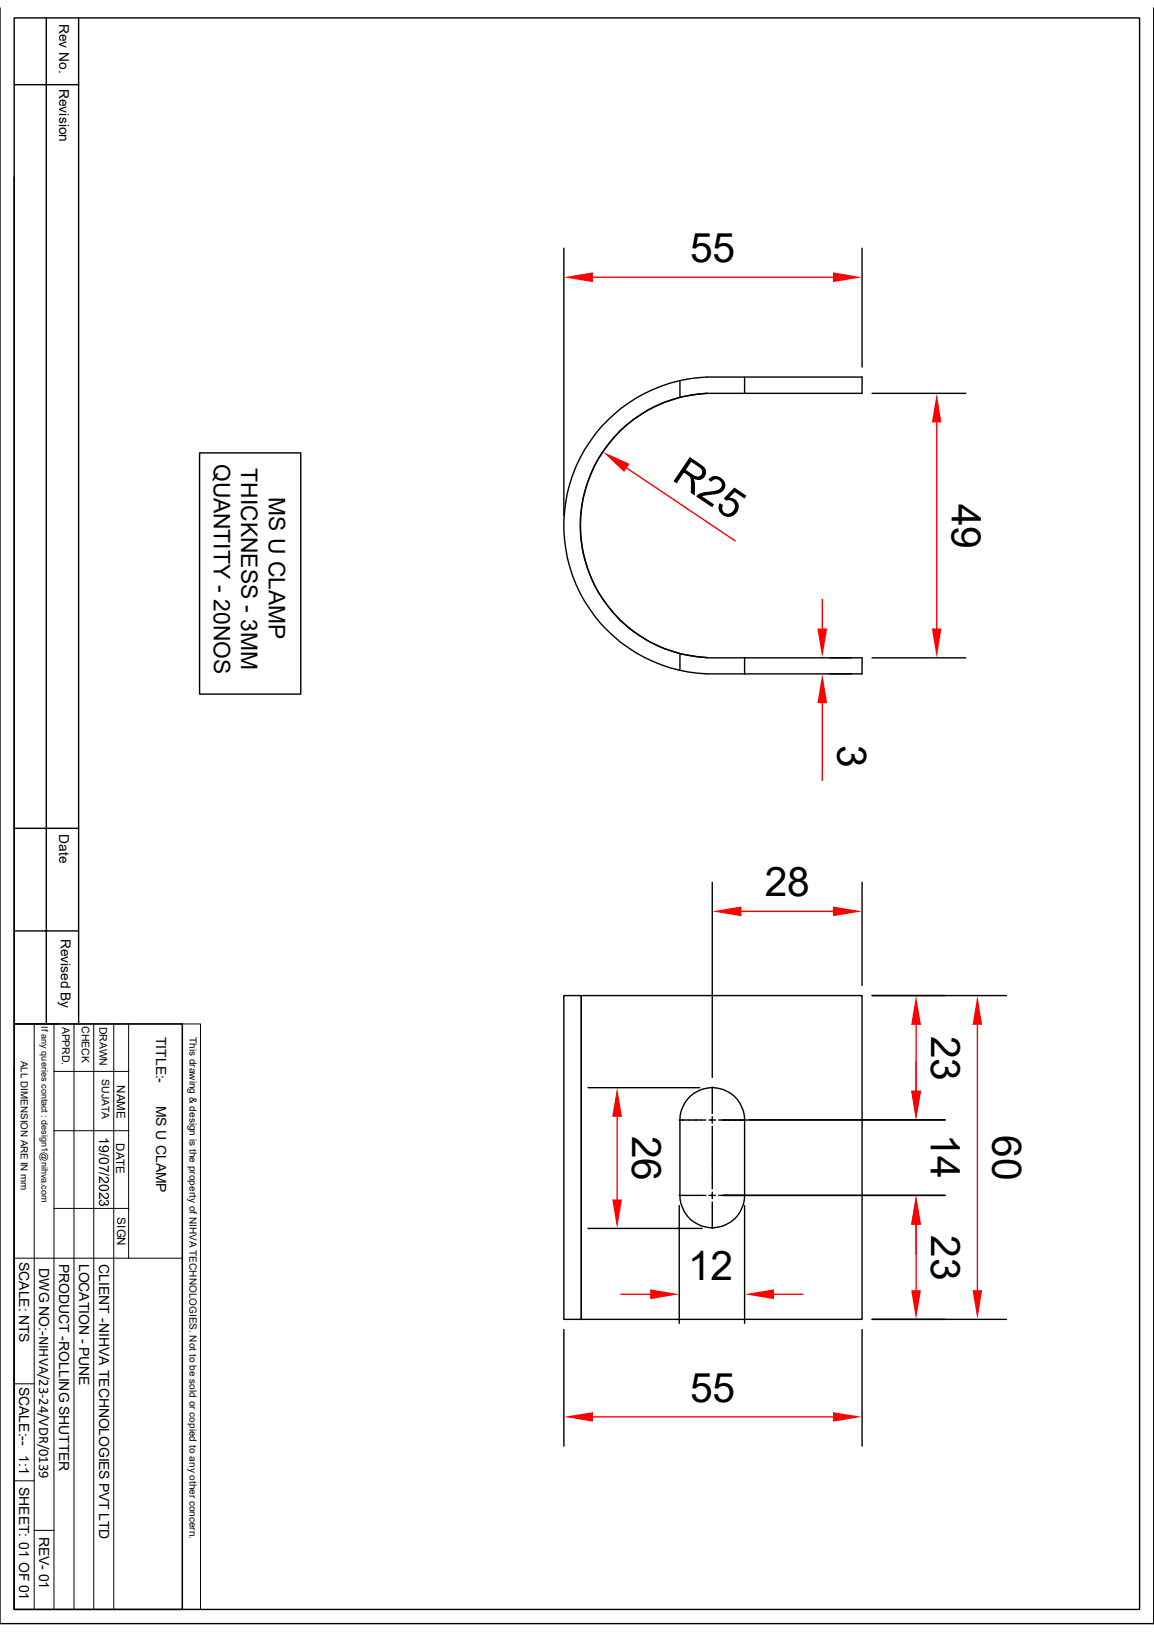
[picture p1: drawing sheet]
<svg xmlns="http://www.w3.org/2000/svg" width="210mm" height="297mm" viewBox="0 0 210 297" stroke-linecap="round" stroke-linejoin="round" font-family="sans-serif">
<g fill="none" stroke="#000" stroke-width=".25">
<path d="M0 1.4v294.1h210v-294.1M2.6 3.3h204.8v289.6h-204.8zM2.6 15.4h11.7M8.4 3.3v183.1M14.3 3.3v183.1M2.6 32.2v154.2M102.6 45.2v48.6M156.9 45.2v21.6M128.6 68.6a27 27 0 0 0-26 27 27 27 0 0 0 26 27M128.7 68.6h28.2v3h-28.2a24.1 24.1 0 0 0-23.1 24 24.1 24.1 0 0 0 23.1 24.1M36.3 82.4h18.4v43.9h-18.4zM128.7 119.7h28.2v2.9h-28.2"/>
<path d="M2.6 150.7h11.7M2.6 169.4h11.7M2.6 186.4h30.6v106.5h-30.6zM2.6 194.4v98.5M102.6 181.2h3.2v58.9h-3.2zM105.8 181.2h51.1v58.9h-51.1z"/>
</g>
<g fill="none" stroke="#000" stroke-width=".18">
<path d="M2.6 186.4h30.6M6.2 186.4v106.5M9.8 195h13.6M9.8 186.4v106.5M13.5 186.4v106.5M17.1 186.4v106.5M20.7 186.4v106.5M23.4 186.4v42.6M33.2 186.4h3.3v106.5h-3.3zM33.2 188.2v104.7M9.8 219.9h13.6M9.8 205.8h13.6"/>
<path d="M2.6 229h30.6M2.6 251.8h3.6M2.6 269.5h3.6M6.2 278.5h3.6"/>
</g>
<path d="M107.9 50.5h43.7" fill="none" stroke="#f00" stroke-width=".25"/>
<g fill="#f00">
<path d="M151.6 49.6l5.3 .9-5.3 .9z"/>
<path d="M102.6 50.5l5.3-.9v1.8z"/>
</g>
<path d="M158.7 71.6h17.1M158.7 119.7h17.1" fill="none" stroke="#000" stroke-width=".25"/>
<path d="M170.5 76.9v37.5" fill="none" stroke="#f00" stroke-width=".25"/>
<g fill="#f00">
<path d="M170.5 71.6l.8 5.3h-1.7z"/>
<path d="M169.6 114.4h1.7l-.8 5.3z"/>
</g>
<path d="M151 119.7h3.9M151 122.6h3.9" fill="none" stroke="#000" stroke-width=".25"/>
<path d="M149.6 109.1v5.3M149.6 128v14" fill="none" stroke="#f00" stroke-width=".25"/>
<g fill="#f00">
<path d="M148.8 114.4h1.7l-.9 5.3z"/>
<path d="M149.6 122.6l.9 5.4h-1.7z"/>
</g>
<path d="M114 85.2l19.8 13.2" fill="none" stroke="#f00" stroke-width=".25"/>
<path d="M109.7 82.2l4.9 2.2-1 1.5z" fill="#f00"/>
<path d="M158.7 181.2h24.5M158.7 240.1h24.5" fill="none" stroke="#000" stroke-width=".25"/>
<path d="M177.9 186.5v48.3" fill="none" stroke="#f00" stroke-width=".25"/>
<g fill="#f00">
<path d="M177.9 181.2l.8 5.3h-1.7z"/>
<path d="M177 234.8h1.7l-.8 5.3z"/>
</g>
<path d="M102.6 242v21.2M156.9 242v21.2" fill="none" stroke="#000" stroke-width=".25"/>
<path d="M107.9 257.9h43.7" fill="none" stroke="#f00" stroke-width=".25"/>
<g fill="#f00">
<path d="M151.6 257l5.3 .9-5.3 .8z"/>
<path d="M102.6 257.9l5.3-.9v1.7z"/>
</g>
<g fill="none" stroke="#000" stroke-width=".25">
<path d="M123.7 69.3v3M135.5 68.7v2.9M123.7 119v3M135.5 119.7v3M125.6 199.5a5.9 5.9 0 0 1 6.4-1.1 5.9 5.9 0 0 1 3.5 5.4v13.8a5.9 5.9 0 0 1-5.9 5.8 5.9 5.9 0 0 1-5.9-5.8v-13.8a6.3 6.3 0 0 1 1.9-4.3zM129.6 197.8v.6M129.6 198.5v.1M129.6 198.8v.7M129.6 199.6v.1M129.6 199.9v.7M158.7 181.2h13.3M123.6 203.8h.6"/>
<path d="M123.6 217.6h.6M124.3 203.8h.1M124.3 217.6h.1M124.5 203.8h.8M124.5 217.6h.8M125.4 203.8h.1M125.4 217.6h.1M125.6 203.8h.8M125.6 217.6h.8M126.5 203.8h.2M126.5 217.6h.2M126.7 203.8h.8"/>
<path d="M126.7 217.6h.8M127.6 203.8h.2M127.6 217.6h.2M127.9 203.8h.5M127.9 217.6h.5M129 217.6h1.2M129 203.8h1.2M129.6 210.8v.1M129.6 211.1v.7M129.6 211.9v.1M129.6 212.2v.7M129.6 213.1h.1"/>
<path d="M129.6 213.3v.7M129.6 214.2v.1M129.6 214.4v.7M129.6 215.3v.1M129.6 217v1.1M129.6 200.7v.1M129.6 201v.7M129.6 201.8v.1M129.6 203.2v1.2M129.6 205v.6M129.6 205.7v.1M129.6 206v.7"/>
<path d="M129.6 206.8v.1M129.6 207.1v.7M129.6 207.9v.1M129.6 208.2v.7M129.6 209v.1M129.6 209.3v1.4M129.6 218.7v.6M129.6 219.5v.1M129.6 219.7v.7M129.6 202.1v.5M129.6 215.5v.9M130.8 203.8h.6"/>
<path d="M130.8 217.6h.6M131.5 217.6h.1M131.7 217.6h.8M132.6 217.6h.1M132.8 217.6h.8M133.7 217.6h.1M133.9 217.6h.8M134.8 217.6h.2M135 217.6h.6M172 203.8h-40.5M129.6 220.6v.1M129.6 220.8v.7"/>
<path d="M129.6 221.7v.1M129.6 221.9v.7M129.6 222.8v.1M129.6 223v.6"/>
</g>
<path d="M166.7 186.5v12" fill="none" stroke="#f00" stroke-width=".25"/>
<g fill="#f00">
<path d="M166.7 181.2l.9 5.3h-1.8z"/>
<path d="M165.8 198.5h1.8l-.9 5.3z"/>
</g>
<path d="M131.5 217.6h40.5M136.4 203.8h35.6" fill="none" stroke="#000" stroke-width=".25"/>
<path d="M166.7 193.2v5.3M166.7 222.9v5.3" fill="none" stroke="#f00" stroke-width=".25"/>
<g fill="#f00">
<path d="M165.8 198.5h1.8l-.9 5.3z"/>
<path d="M166.7 217.6l.9 5.3h-1.8z"/>
</g>
<path d="M131.5 217.6h40.5M158.7 240.1h13.3" fill="none" stroke="#000" stroke-width=".25"/>
<path d="M166.7 222.9v11.9" fill="none" stroke="#f00" stroke-width=".25"/>
<g fill="#f00">
<path d="M166.7 217.6l.9 5.3h-1.8z"/>
<path d="M165.8 234.8h1.8l-.9 5.3z"/>
</g>
<path d="M129.6 160.6v35.5M156.9 160.6v18.8" fill="none" stroke="#000" stroke-width=".25"/>
<path d="M134.9 165.9h16.7" fill="none" stroke="#f00" stroke-width=".25"/>
<g fill="#f00">
<path d="M151.6 165l5.3 .9-5.3 .9z"/>
<path d="M129.6 165.9l5.3-.9v1.8z"/>
</g>
<path d="M107 198h20.3M107 223.6h20.8" fill="none" stroke="#000" stroke-width=".25"/>
<path d="M112.3 203.2v15.1" fill="none" stroke="#f00" stroke-width=".25"/>
<g fill="#f00">
<path d="M112.3 198l.9 5.2h-1.8z"/>
<path d="M111.4 218.3h1.8l-.9 5.3z"/>
</g>
<path d="M123.6 219.4v21.4M135.5 219.4v21.4" fill="none" stroke="#000" stroke-width=".25"/>
<path d="M113 235.5h5.3M140.8 235.5h5.3" fill="none" stroke="#f00" stroke-width=".25"/>
<g fill="#f00">
<path d="M118.3 234.7l5.3 .8-5.3 .9z"/>
<path d="M135.5 235.5l5.3-.8v1.7z"/>
</g>
<g font-size="7.4">
<text x="125.6" y="47.7">55</text>
<text x="122.1" y="87.2" transform="rotate(34 122.1 87.2)">R25</text>
<text x="173.2" y="91.7" transform="rotate(90 173.2 91.7)">49</text>
<text x="152.4" y="135.6" transform="rotate(90 152.4 135.6)">3</text>
<text x="139.2" y="163.1">28</text>
<text x="169.5" y="188.5" transform="rotate(90 169.5 188.5)">23</text>
<text x="115.1" y="206.7" transform="rotate(90 115.1 206.7)">26</text>
<text x="169.4" y="206.3" transform="rotate(90 169.4 206.3)">14</text>
<text x="180.6" y="206.6" transform="rotate(90 180.6 206.6)">60</text>
<text x="169.5" y="224.8" transform="rotate(90 169.5 224.8)">23</text>
<text x="125.2" y="232.9">12</text>
<text x="125.6" y="255.1">55</text>
</g>
<g font-size="4.1">
<text x="38.9" y="84.4" transform="rotate(90 38.9 84.4)">QUANTITY - 20NOS</text>
<text x="43.9" y="85.3" transform="rotate(90 43.9 85.3)">THICKNESS - 3MM</text>
<text x="48.9" y="90.5" transform="rotate(90 48.9 90.5)">MS U CLAMP</text>
</g>
<g font-size="2.5">
<text x="10.8" y="4.3" transform="rotate(90 10.8 4.3)">Rev No.</text>
<text x="10.8" y="16.2" transform="rotate(90 10.8 16.2)">Revision</text>
<text x="10.8" y="151.8" transform="rotate(90 10.8 151.8)">Date</text>
<text x="11" y="170.8" transform="rotate(90 11 170.8)">Revised By</text>
<text x="28.4" y="188.6" transform="rotate(90 28.4 188.6)">TITLE:-</text>
<text x="28.4" y="201.2" transform="rotate(90 28.4 201.2)">MS U CLAMP</text>
<text x="18.1" y="207" transform="rotate(90 18.1 207)">19/07/2023</text>
<text x="3.5" y="229.7" transform="rotate(90 3.5 229.7)">SCALE: NTS</text>
<text x="7.1" y="230.8" transform="rotate(90 7.1 230.8)">DWG NO:-NIHVA/23-24/VDR/0139</text>
<text x="10.8" y="230" transform="rotate(90 10.8 230)">PRODUCT -ROLLING SHUTTER</text>
<text x="14.4" y="230" transform="rotate(90 14.4 230)">LOCATION - PUNE</text>
<text x="18" y="230" transform="rotate(90 18 230)">CLIENT -NIHVA TECHNOLOGIES PVT LTD</text>
<text x="3.5" y="252.4" transform="rotate(90 3.5 252.4)">SCALE:--</text>
<text x="3.5" y="264.9" transform="rotate(90 3.5 264.9)">1:1</text>
<text x="3.5" y="270.6" transform="rotate(90 3.5 270.6)">SHEET: 01 OF 01</text>
<text x="7.2" y="279.7" transform="rotate(90 7.2 279.7)">REV- 01</text>
</g>
<g font-size="2.1">
<text x="21.3" y="197.5" transform="rotate(90 21.3 197.5)">NAME</text>
<text x="21.1" y="208.1" transform="rotate(90 21.1 208.1)">DATE</text>
<text x="21.3" y="221.6" transform="rotate(90 21.3 221.6)">SIGN</text>
</g>
<g font-size="1.9">
<text x="11.3" y="186.8" transform="rotate(90 11.3 186.8)">APPRD.</text>
<text x="14.9" y="186.7" transform="rotate(90 14.9 186.7)">CHECK</text>
<text x="18.1" y="186.8" transform="rotate(90 18.1 186.8)">DRAWN</text>
<text x="18.5" y="196.4" transform="rotate(90 18.5 196.4)">SUJATA</text>
</g>
<g font-size="1.8">
<text x="34.5" y="188.7" transform="rotate(90 34.5 188.7)">This drawing &amp; design is the property of NIHVA TECHNOLOGIES. Not to be sold or copied to any other concern.</text>
<text x="3.8" y="193" transform="rotate(90 3.8 193)">ALL DIMENSION ARE IN mm</text>
</g>
<text font-size="1.7" x="7.5" y="186.8" transform="rotate(90 7.5 186.8)">If any queries contact : design1@nihva.com</text>
</svg>
